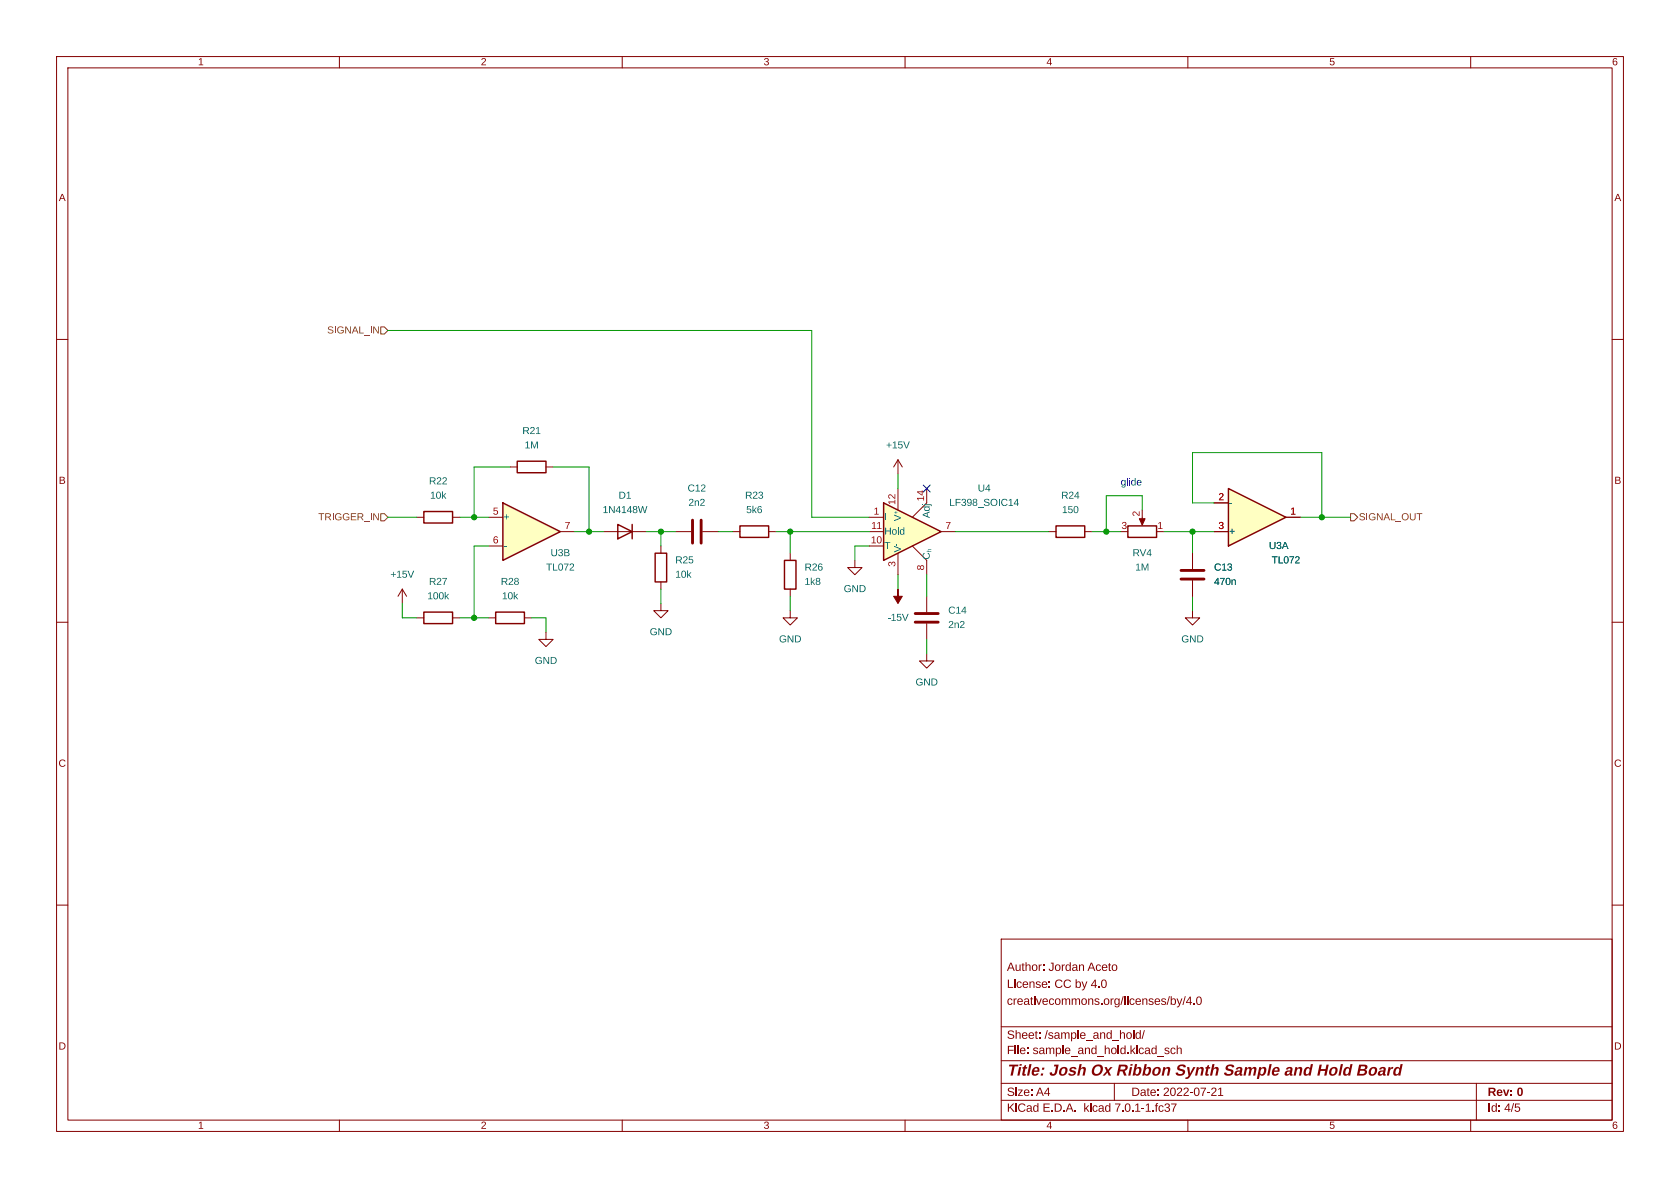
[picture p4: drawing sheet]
<svg xmlns="http://www.w3.org/2000/svg" width="297mm" height="210mm" viewBox="0 0 297 210" stroke-linecap="round" stroke-linejoin="round" font-family="sans-serif">
<g fill="none" stroke="#840000" stroke-width=".18">
<path d="M10 10h277v190h-277zM12 12h273v186h-273zM60 10v2M110 10v2M160 10v2M210 10v2M260 10v2M10 60h2M285 60h2M119.4 94h2.8M124.2 94h2.8M129.5 94h1.3"/>
<path d="M135.9 94h1.3M10 110h2M210.8 108v1.2h1.3l-1.3 1.3-1.3-1.3h1.3M285 110h2M10 160h2M285 160h2M177 166h108v32h-108zM60 198v2M110 198v2M160 198v2M177 194.5h108M177 191.5h108"/>
<path d="M177 187.5h108M177 181.5h108M197 191.5v3M210 198v2M260 198v2M261 191.5v6.5"/>
</g>
<path d="M130.8 93h5.1v2h-5.1z" fill="none" stroke="#840000" stroke-width=".25"/>
<path d="M122.4 91.9v4.1M124 91.9v4.1" fill="none" stroke="#840000" stroke-width=".51"/>
<path d="M217.2 86.4l10.1 5-10.1 5.1z" fill="#ffffc2"/>
<path d="M91.4 81.5h5.1v2.1h-5.1zM109.2 92.7l2.6 1.3-2.6 1.3zM111.8 92.7v2.6M138.7 99.1h2v5h-2zM186.7 93h5.1v2h-5.1zM217.2 86.4l10.1 5-10.1 5.1z" fill="none" stroke="#840000" stroke-width=".25"/>
<g fill="none" stroke="#840000" stroke-width=".18">
<path d="M90.2 82.6h1.2M96.5 82.6h1.3M106.7 94h7.6M139.7 97.8v1.3M151.1 99.1v1.2h1.3l-1.3 1.3-1.2-1.3h1.2M185.4 94h1.3M191.8 94h1.2M214.6 88.9h2.6M214.6 94h2.6M227.3 91.4h2.6M116.8 106.7v1.3h1.3l-1.3 1.2-1.2-1.2h1.2M139.7 108v1.2h1.3l-1.3 1.3-1.3-1.3h1.3"/>
<path d="M139.7 104.1v1.3"/>
</g>
<path d="M88.9 88.9l10.2 5.1-10.2 5.1z" fill="#ffffc2"/>
<path d="M88.9 88.9l10.2 5.1-10.2 5.1zM87.6 108.2h5.1v2h-5.1z" fill="none" stroke="#840000" stroke-width=".25"/>
<path d="M86.4 91.4h2.5M86.4 96.5h2.5M99.1 94h2.5M86.4 109.2h1.2M92.7 109.2h1.3M96.5 111.8v1.2h1.3l-1.3 1.3-1.3-1.3h1.3M163.8 105.4v2.8M163.8 110.2v2.8" fill="none" stroke="#840000" stroke-width=".18"/>
<path d="M161.8 110h4.1M161.8 108.5h4.1" fill="none" stroke="#840000" stroke-width=".51"/>
<path d="M156.2 88.9l10.2 5.1-10.2 5.1z" fill="#ffffc2"/>
<path d="M153.7 91.4h2.5M158.7 86.4v3.8M161.3 96.5l2.5 2.6M163.8 88.9l-2.5 2.5" fill="none" stroke="#840000" stroke-width=".18"/>
<path d="M156.2 88.9l10.2 5.1-10.2 5.1z" fill="none" stroke="#840000" stroke-width=".25"/>
<g fill="#006464">
<path d="M158 91l1.3 .5v.1l-1.3 .5v-.1l1.1-.5-1.1-.4z"/>
<path d="M158.1 90.6h.2l.1-.2v.2l.3 .1h-.3l-.1 .2v-.2z"/>
</g>
<path d="M158.7 97.8v3.8" fill="none" stroke="#840000" stroke-width=".18"/>
<g fill="#006464">
<path d="M158 96.5l1.3 .5v.2l-1.3 .5v-.2l1.1-.4-1.1-.4z"/>
<path d="M158.4 96.2l.1 .2z"/>
</g>
<path d="M163.8 99.1v2.5M166.4 94h2.5" fill="none" stroke="#840000" stroke-width=".18"/>
<g fill="#006464">
<path d="M163.3 97.8l.1-.1 .1 .2-.2 .2v.4l.5 .2 .4-.3v-.3l-.2-.3v-.1l.2 .1 .2 .4-.1 .4-.5 .2-.5-.1-.2-.4z"/>
<path d="M164.1 97.1h.5v.1h-.4l-.1 .1 .1 .1 .4 .1v.1h-.8v-.1h.3z"/>
</g>
<g fill="none" stroke="#840000" stroke-width=".18">
<path d="M73.7 91.4h1.2M80 91.4h1.3M116.8 96.5v1.3M158.7 81.3l-.7 1.3M158.7 81.3v2.5M158.7 81.3l.8 1.3M201.9 91.4v1.1M210.8 97.8v2.8M214.6 88.9h2.6M214.6 94h2.6M227.3 91.4h2.6M71.1 104.1l-.7 1.3"/>
<path d="M71.1 104.1v2.6M71.1 104.1l.8 1.3M73.7 109.2h1.2M80 109.2h1.3M116.8 102.9v1.2M163.8 115.6v1.2h1.3l-1.3 1.3-1.2-1.3h1.2M210.8 102.6v2.8"/>
</g>
<g fill="#840000" stroke="#840000" stroke-width=".18">
<path d="M201.4 91.7h1l-.5 1.1z"/>
<path d="M158.7 104.1v1.3h.8l-.8 1.3-.7-1.3h.7z"/>
</g>
<path d="M74.9 90.4h5.1v2.1h-5.1zM115.8 97.8h2.1v5.1h-2.1zM199.4 93h5.1v2h-5.1zM74.9 108.2h5.1v2h-5.1z" fill="none" stroke="#840000" stroke-width=".25"/>
<path d="M208.8 102.4h4.1M208.8 100.8h4.1" fill="none" stroke="#840000" stroke-width=".51"/>
<path d="M67.3 57.8h.6l.7 .6-.7 .7h-.6zM67.3 90.8h.6l.7 .6-.7 .7h-.6zM238.8 90.8h.6l.6 .6-.6 .7h-.6z" fill="none" stroke="#725600" stroke-width=".18"/>
<g fill="none" stroke="#009600" stroke-width=".18">
<path d="M68.6 58.4h74.9v33h10.2M68.6 91.4h5.1M81.3 91.4h5.1M86.4 96.5h-2.6v12.7M90.2 82.6h-6.4v8.8M97.8 82.6h6.3v11.4M101.6 94h5.1M114.3 94h5.1M116.8 94v2.5M127 94h2.5M137.2 94h16.5M139.7 94v3.8"/>
<path d="M153.7 96.5h-2.6v2.6M158.7 83.8v2.6M168.9 94h16.5M193 94h5.1M201.9 90.2v-2.6h-6.3v6.4M205.7 94h8.9M210.8 94v3.8M214.6 88.9h-3.8v-8.9h22.9v11.4M229.9 91.4h8.9M71.1 106.7v2.5h2.6M81.3 109.2h5.1M94 109.2h2.5v2.6"/>
<path d="M116.8 104.1v2.6M139.7 105.4v2.6M158.7 101.6v2.5M163.8 101.6v3.8M163.8 113v2.6M210.8 105.4v2.6"/>
</g>
<path d="M163.2 85.8l1.2 1.2M164.4 85.8l-1.2 1.2" fill="none" stroke="#000084" stroke-width=".18"/>
<g fill="#009600" stroke="#009600" stroke-width=".18">
<circle cx="83.8" cy="91.4" r=".46"/>
<circle cx="83.8" cy="109.2" r=".46"/>
<circle cx="104.1" cy="94" r=".46"/>
<circle cx="116.8" cy="94" r=".46"/>
<circle cx="139.7" cy="94" r=".46"/>
<circle cx="195.6" cy="94" r=".46"/>
<circle cx="210.8" cy="94" r=".46"/>
<circle cx="233.7" cy="91.4" r=".46"/>
</g>
<text font-size="2.8" fill="#840000" x="178" y="191">Title: Josh Ox Ribbon Synth Sample and Hold Board</text>
<g font-size="2.1" fill="#840000">
<text x="178" y="172.3">Author: Jordan Aceto</text>
<text x="178" y="178.3">creativecommons.org/licenses/by/4.0</text>
<text x="178" y="175.3">License: CC by 4.0</text>
<text x="178" y="184.3">Sheet: /sample_and_hold/</text>
<text x="178" y="187">File: sample_and_hold.kicad_sch</text>
<text x="178" y="197.2">KiCad E.D.A. kicad 7.0.1-1.fc37</text>
<text x="178" y="194.4">Size: A4</text>
<text x="200" y="194.4">Date: 2022-07-21</text>
<text x="263" y="194.4">Rev: 0</text>
<text x="263" y="197.2">Id: 4/5</text>
</g>
<g font-size="1.8" fill="#840000">
<text x="35" y="12.1">1</text>
<text x="85" y="12.1">2</text>
<text x="135" y="12.1">3</text>
<text x="185" y="12.1">4</text>
<text x="235" y="12.1">5</text>
<text x="285" y="12.1">6</text>
<text x="10.4" y="36.1">A</text>
<text x="285.4" y="36.1">A</text>
<text x="10.4" y="86.1">B</text>
<text x="285.4" y="86.1">B</text>
<text x="10.3" y="136.1">C</text>
<text x="285.3" y="136.1">C</text>
<text x="10.3" y="186.1">D</text>
<text x="285.3" y="186.1">D</text>
<text x="35" y="200.1">1</text>
<text x="85" y="200.1">2</text>
<text x="135" y="200.1">3</text>
<text x="185" y="200.1">4</text>
<text x="235" y="200.1">5</text>
<text x="285" y="200.1">6</text>
</g>
<g font-size="1.8" fill="#725600">
<text x="57.8" y="59.5">SIGNAL_IN</text>
<text x="56.3" y="92.5">TRIGGER_IN</text>
<text x="240.2" y="92.5">SIGNAL_OUT</text>
</g>
<g font-size="1.8" fill="#006464">
<text x="92.3" y="77.3">R21</text>
<text x="92.7" y="79.8">1M</text>
<text x="156.6" y="79.8">+15V</text>
<text x="75.8" y="86.1">R22</text>
<text x="76" y="88.7">10k</text>
<text x="109.4" y="88.7">D1</text>
<text x="121.6" y="87.4">C12</text>
<text x="121.7" y="90">2n2</text>
<text x="131.7" y="88.7">R23</text>
<text x="167.8" y="90">LF398_SOIC14</text>
<text x="172.9" y="87.4">U4</text>
<text x="187.6" y="88.7">R24</text>
<text x="217.3" y="90">-</text>
<text x="89" y="92.5">+</text>
<text x="106.5" y="91.2">1N4148W</text>
<text x="131.9" y="91.2">5k6</text>
<text x="156.3" y="92.5">I</text>
<text x="156.3" y="95">Hold</text>
<text x="164.9" y="91.6" transform="rotate(-90 164.9 91.6)">Adj</text>
<text x="187.7" y="91.2">150</text>
<text x="217.3" y="95">+</text>
<text x="89" y="97.6">-</text>
<text x="96.5" y="101.4">TL072</text>
<text x="97.3" y="98.8">U3B</text>
<text x="119.4" y="100.1">R25</text>
<text x="142.2" y="101.4">R26</text>
<text x="156.3" y="97.6">T</text>
<text x="200.2" y="98.8">RV4</text>
<text x="200.7" y="101.4">1M</text>
<text x="214.6" y="101.4">C13</text>
<text x="224.3" y="97.6">U3A</text>
<text x="224.8" y="100.1">TL072</text>
<text x="69" y="102.7">+15V</text>
<text x="75.5" y="106.5">100k</text>
<text x="75.8" y="103.9">R27</text>
<text x="88.5" y="103.9">R28</text>
<text x="88.7" y="106.5">10k</text>
<text x="119.4" y="102.7">10k</text>
<text x="142.2" y="103.9">1k8</text>
<text x="149.2" y="105.2">GND</text>
<text x="214.6" y="103.9">470n</text>
<text x="114.9" y="112.8">GND</text>
<text x="156.9" y="110.3">-15V</text>
<text x="167.6" y="109">C14</text>
<text x="167.6" y="111.5">2n2</text>
<text x="94.5" y="117.9">GND</text>
<text x="137.7" y="114.1">GND</text>
<text x="208.8" y="114.1">GND</text>
<text x="161.9" y="121.7">GND</text>
</g>
<g font-size="1.8" fill="#a90000">
<text x="158.5" y="89.3" transform="rotate(-90 158.5 89.3)">12</text>
<text x="163.6" y="88.6" transform="rotate(-90 163.6 88.6)">14</text>
<text x="215.4" y="88.6">2</text>
<text x="87.1" y="91.2">5</text>
<text x="99.8" y="93.7">7</text>
<text x="154" y="93.7">11</text>
<text x="154.4" y="91.2">1</text>
<text x="167.1" y="93.7">7</text>
<text x="198.3" y="93.7">3</text>
<text x="201.7" y="91.3" transform="rotate(-90 201.7 91.3)">2</text>
<text x="204.6" y="93.7">1</text>
<text x="215.4" y="93.7">3</text>
<text x="228.1" y="91.2">1</text>
<text x="87.1" y="96.3">6</text>
<text x="154" y="96.3">10</text>
<text x="158.5" y="100.2" transform="rotate(-90 158.5 100.2)">3</text>
<text x="163.6" y="100.8" transform="rotate(-90 163.6 100.8)">8</text>
</g>
<text font-size="1.8" fill="#0000c2" x="198.1" y="86">glide</text>
</svg>
